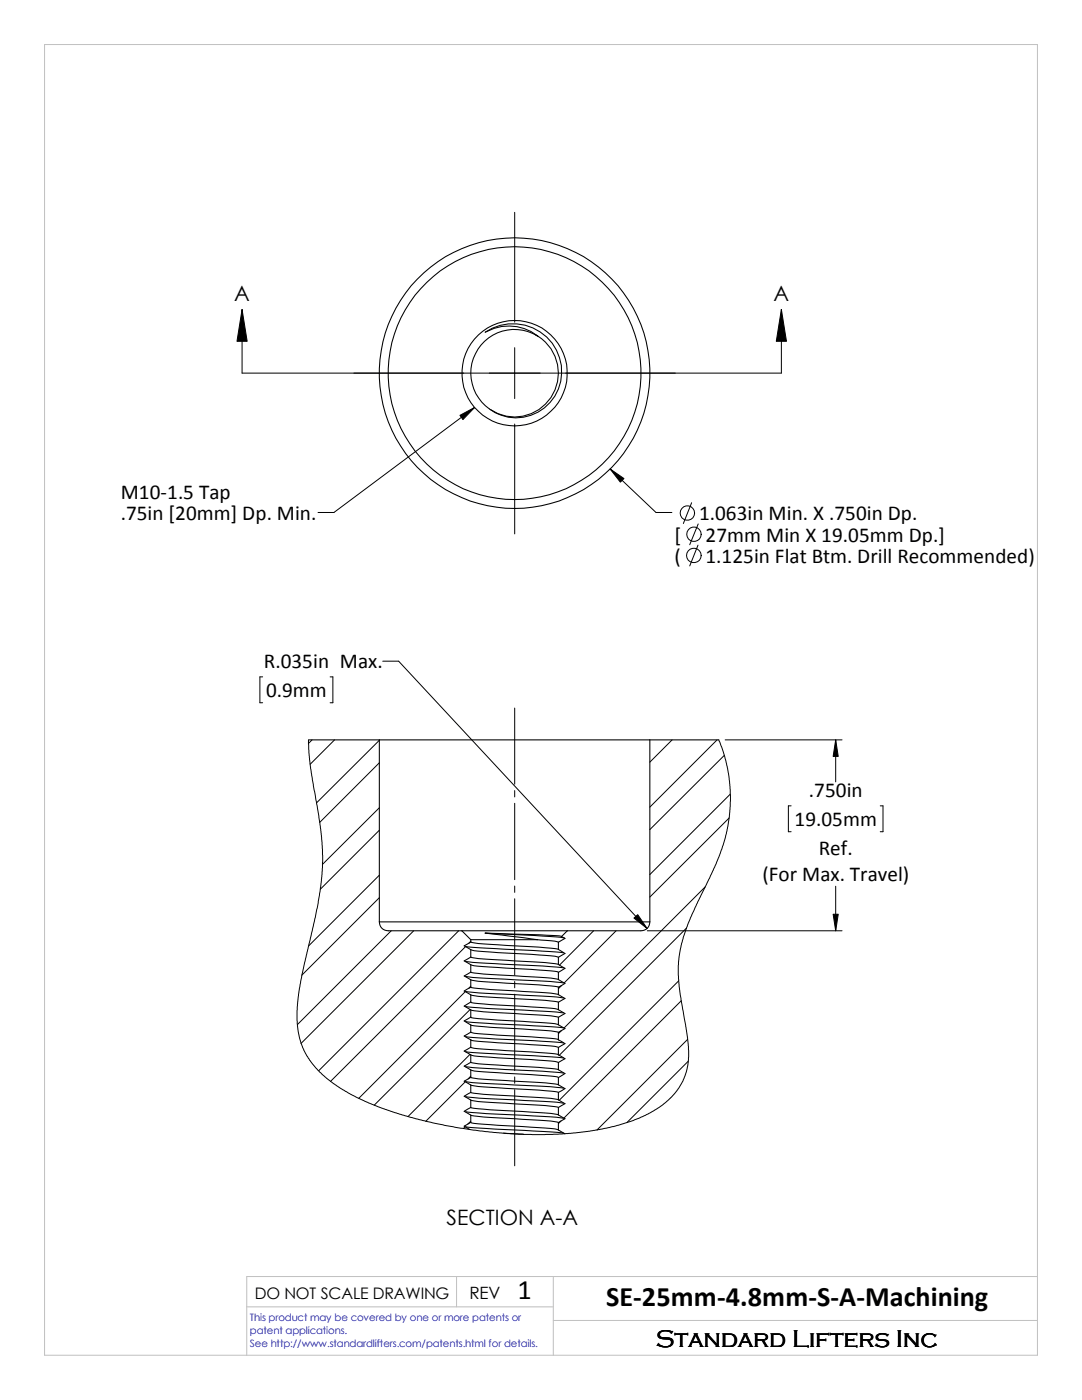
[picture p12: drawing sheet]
<svg xmlns="http://www.w3.org/2000/svg" width="216mm" height="279mm" viewBox="0 0 216 279" stroke-linecap="round" stroke-linejoin="round" font-family="sans-serif">
<path d="M8.9 8.9h198.1v261.6h-198.1zM91.1 254.8v6M110.4 254.8v15.7M207 254.8h-157.8v15.7M49.2 260.8h61.2M110.4 263.5h96.6" fill="none" stroke="#c0c0c0" stroke-width=".2"/>
<g fill="none" stroke="#000" stroke-width=".2">
<path d="M102.7 42.4v21.9M48.3 61.8l1 6.3h-2zM48.3 61.8v12.7h107.6v-12.7M102.7 69.4v10.1M155.9 61.8l1 6.3h-2zM91.8 82.9l2.9-1.6-2.3 2.4zM94.7 81.3l-28.1 21h-3.1M102.7 84.6v22M121.8 93.6l2.7 1.9-.7 .7zM121.8 93.6l9.1 8.7h3.2M138 100.3l-1.6 4.2M139.3 108.8l-1.7 4.1"/>
<path d="M139.3 104.6l-1.7 4.1M52.4 135.1h-.5v5.2h.5M65.9 135.1h.5v5.2h-.5M76.4 132h3.1l49.6 53.3M61.6 147.7v2.6l.4 3.1 2 12.2 .3 3.9 .1 2.5-.3 3.8-.6 4.4-3.3 14.6-.8 5.6-.1 3.3 .2 2.1 .6 2.4 1.2 2.6 1.1 1.5 1.8 2 3.4 2.7 3.7 2.1 5.6 2.3 6 1.9 7.8 1.7 7.9 1 7.6 .4 5.9-.1 5.5-.5 4.8-1 4-1.2 3-1.3 2.9-1.9 2.2-2 1-1.3 .8-1.5 .6-1.6 .3-1.4 .2-3-.3-3.1-1.4-8-.3-2.6-.1-3.2 .4-3.1 .6-2.4 1-3 1.9-4.2 3.4-7 1.1-2.7 1.2-4 .6-3.4 .3-4.2-.3-3.8-.8-3.8-1.3-3.4M62.3 147.7l-.7 .7M66.8 147.7l-4.9 4.8M75.7 147.7l-12.5 12.5M75.7 152.2l-11.9 11.9M102.7 141.3v15.2M102.7 157.8v1.2M134.1 147.7l-4.4 4.4"/>
<path d="M143.1 147.7l-13.4 13.4M144.5 150.7l-14.8 14.9M144.7 147.7h23.3M145.7 158.5l-16 16M166.8 147.7l.5 3.3h-1.1zM166.8 147.7v8.3M75.7 161.2l-11.4 11.3M75.7 174.7l-14.1 14.1M75.7 165.7l-11.8 11.8M75.7 179.2l-15.5 15.4M102.7 160.3v15.3M102.7 176.8v1.3"/>
<path d="M102.7 179.4v15.2M140.7 177l-28.1 28.1M145.5 163.2l-15.8 15.8M157.9 160.8h-.6v5.2h.6M166.8 176.9v8.9M175.6 160.8h.6v5.2h-.6M78.1 185.8l-18.7 18.7M82.5 185.8l-22.4 22.4M91.5 185.8l-27.9 27.9M92.8 197.9l-21.2 21.3M92.9 188.9l-26.9 26.9M93.9 196.8l-.4 .5"/>
<path d="M93.9 187.8l-.3 .5M102.7 195.9v1.2M102.7 198.4v15.3M112.1 196.7l-.7 .6M118.4 185.8l-6.8 6.8M122.9 185.8l-10.3 10.4M126.5 183.2l.8-.7 1.8 2.8zM129.2 185.8h38.8M135.4 195.7l-23.8 23.9M135.9 199.7l-23.4 23.4M137 185.2l-25.4 25.4M166.2 182.5h1.1l-.5 3.3z"/>
<path d="M92.8 215.9l-7.8 7.9M93.8 210.4l-12.4 12.4M93.8 201.5l-19.1 19.1M93.9 214.8l-.5 .5M102.7 214.9v1.3M102.7 217.5v15.2M112 205.7l-.6 .6M137.2 207.4l-18.1 18.1M137.3 211.8l-12.2 12.2M92.8 224.9l-.3 .3M93.9 223.8l-.6 .5M111.9 223.7l-.5 .5"/>
<circle cx="137.2" cy="102.4" r="1.44"/>
<circle cx="138.5" cy="110.8" r="1.45"/>
<circle cx="138.5" cy="106.6" r="1.44"/>
</g>
<g fill="none" stroke="#000" stroke-width=".21">
<path d="M96.8 66.3a9.6 9.6 0 0 1 12.6 1.3 9.6 9.6 0 0 1 .4 12.7 8.9 8.9 0 0 1-12.9 .7 8.9 8.9 0 0 1-.2-12.9 8.8 8.8 0 0 1 10.5-1.1 9.3 9.3 0 0 0-10.4-.7zM106.8 66.8l.6 .4M107.2 67a8.7 8.7 0 0 1 2.9 12.1 8.7 8.7 0 0 1-12.2 2.6M61.6 147.7h81.8M75.7 147.7v36.3M129.7 147.7v36.3M75.7 184a1.74 1.74 0 0 0 1.8 1.8h50.4a1.74 1.74 0 0 0 1.8-1.8M75.7 184h54M92.2 185.8l1.7 1.7M92.9 188.9l19.5 1.3M92.9 191.9l15.4 .9 4.1 .4M92.9 194.9l2.7 .3 14.2 .7 2.6 .3"/>
<path d="M92.9 197.9l2.7 .3 14.2 .7 2.6 .3M93.9 188a97.5 97.5 0 0 0 12.1 .9l3.9 .3 1.5 .3M93.9 191a97.5 97.5 0 0 0 12.1 .9l2.8 .2 2.6 .4M93.9 189.5a60.1 60.1 0 0 0 10.5 .9l5.5 .4 1.5 .3M93.9 194a48 48 0 0 0 8.8 .7 51.9 51.9 0 0 1 8.7 .8M93.9 192.5a51.9 51.9 0 0 0 8.8 .8 51.9 51.9 0 0 1 8.7 .8M93.9 197a79.7 79.7 0 0 0 10.5 .9l5.5 .3 1.5 .3M93.9 195.5a97.5 97.5 0 0 0 12.1 1l3.9 .3 1.5 .2M93.9 200a60.1 60.1 0 0 0 10.5 .8l5.5 .4 1.5 .3M93.9 198.5a97.5 97.5 0 0 0 12.1 1l2.8 .1 2.6 .4M93.9 188l-1.3 .8 1.3 .7M93.9 191l-1.3 .8 1.3 .7"/>
<path d="M93.9 194l-1.3 .8 1.3 .7M93.9 197l-1.3 .8 1.3 .7M93.9 200l-1.3 .8 1.3 .7M93.9 187.5h13.3M93.9 187.5v.5M93.9 189.5v1.5M93.9 192.5v1.5M93.9 195.5v1.5M93.9 198.5v1.5M96.8 186.2l10.4 1.3M96.8 186.2l11 .4 4.3 .3M96.8 186.2l5.9 .3a76.4 76.4 0 0 1 9.9 .7"/>
<path d="M107.2 187.5l3.5 .3 .7 .2M111.4 189.5l1.3 .8-1.3 .8M111.4 192.5l1.3 .8-1.3 .8M111.4 195.5l1.3 .8-1.3 .7M111.4 198.5l1.3 .8-1.3 .7M111.4 188v1.5M111.4 191.1v1.4M111.4 194.1v1.4M111.4 197v1.5M112.1 186.9l.6 .4-1.3 .7M113.2 185.8l-1.1 1.1M92.9 200.9l4.2 .4 12.7 .6 2.6 .2"/>
<path d="M92.9 203.9l19.5 1.2M92.9 206.9l19.5 1.3M92.9 209.9l19.5 1.3M92.9 212.9l15.4 .9 4.1 .4M92.9 215.9l2.7 .3 14.2 .7 2.6 .3M92.9 218.9l2.7 .3 14.2 .7 2.6 .3M93.9 203a60.1 60.1 0 0 0 10.5 .8l5.5 .4 1.5 .3M93.9 201.5a48 48 0 0 0 8.8 .8 51.9 51.9 0 0 1 8.7 .7M93.9 206a60.1 60.1 0 0 0 10.5 .8l5.5 .4 1.5 .3M93.9 204.6a73.6 73.6 0 0 0 10.5 .8l5.5 .3 1.5 .3M93.9 209a51.9 51.9 0 0 0 8.8 .8 51.9 51.9 0 0 1 8.7 .7M93.9 207.5a60.1 60.1 0 0 0 10.5 .9l5.5 .3 1.5 .3"/>
<path d="M93.9 212a97.5 97.5 0 0 0 12.1 .9l3.9 .3 1.5 .3M93.9 210.5a60.1 60.1 0 0 0 10.5 .9l5.5 .4 1.5 .2M93.9 215a97.5 97.5 0 0 0 12.1 .9l2.8 .2 2.6 .4M93.9 213.5a51.9 51.9 0 0 0 8.8 .8 51.9 51.9 0 0 1 8.7 .8M93.9 218a48 48 0 0 0 8.8 .7 51.9 51.9 0 0 1 8.7 .8M93.9 216.5a97.5 97.5 0 0 0 12.1 1l3.9 .3 1.5 .2M93.9 219.5a97.5 97.5 0 0 0 12.1 1l2.8 .1 2.6 .4M93.9 203l-1.3 .8 1.3 .8M93.9 206l-1.3 .8 1.3 .7M93.9 209l-1.3 .8 1.3 .7M93.9 212l-1.3 .8 1.3 .7M93.9 215l-1.3 .8 1.3 .7"/>
<path d="M93.9 218l-1.3 .8 1.3 .7M93.9 201.5v1.5M93.9 204.6v1.4M93.9 207.5v1.5M93.9 210.5v1.5M93.9 213.5v1.5M93.9 216.5v1.5M93.9 219.5v1.5M111.4 201.5l1.3 .8-1.3 .7M111.4 204.5l1.3 .8-1.3 .7M111.4 207.5l1.3 .8-1.3 .7M111.4 210.5l1.3 .8-1.3 .7"/>
<path d="M111.4 213.5l1.3 .7-1.3 .9M111.4 216.5l1.3 .8-1.3 .7M111.4 219.5l1.3 .8-1.3 .7M111.4 200v1.5M111.4 203v1.5M111.4 206v1.5M111.4 209v1.5M111.4 212v1.5M111.4 215.1v1.4M111.4 218v1.5M92.9 221.9l4.2 .4 12.7 .6 2.6 .3M92.9 224.9l19.5 1.2"/>
<path d="M93.9 221a73.6 73.6 0 0 0 10.5 .8l5.5 .4 1.5 .3M93.9 224a60.1 60.1 0 0 0 10.5 .8l5.5 .4 1.5 .3M93.9 222.5a48 48 0 0 0 8.8 .8 51.9 51.9 0 0 1 8.7 .7M93.9 221l-1.3 .8 1.3 .7M93.9 224l-1.3 .7 1.2 .7M93.9 222.5v1.5M100.5 226.1l4 .3M111.4 222.5l1.3 .8-1.3 .7M111.4 225.5l1.3 .8M111.4 221v1.5M111.4 224v1.5"/>
<circle cx="102.7" cy="74.5" r="10.5"/>
<circle cx="102.7" cy="74.5" r="25.2"/>
<circle cx="102.7" cy="74.5" r="27"/>
</g>
<path d="M48.3 61.8l1 6.3h-2zM155.9 61.8l1 6.3h-2zM91.8 82.9l2.9-1.6-2.3 2.4zM121.8 93.6l2.7 1.9-.7 .7zM166.8 147.7l.5 3.3h-1.1zM126.5 183.2l.8-.7 1.8 2.8zM166.2 182.5h1.1l-.5 3.3z" fill="#000"/>
<g font-size="5.6">
<text x="103.3" y="259.2">1</text>
<text x="120.9" y="260.6">SE-25mm-4.8mm-S-A-Machining</text>
</g>
<text font-size="4.9" x="130.9" y="268.7">Standard Lifters Inc</text>
<g font-size="4.2">
<text x="46.7" y="60.1">A</text>
<text x="154.3" y="60.1">A</text>
<text x="24.1" y="99.6">M10-1.5 Tap</text>
<text x="24.1" y="103.8">.75in [20mm] Dp. Min.</text>
<text x="139.5" y="103.8">1.063in Min. X .750in Dp.</text>
<text x="134.6" y="112.3">(</text>
<text x="134.6" y="108.1">[</text>
<text x="140.8" y="112.3">1.125in Flat Btm. Drill Recommended)</text>
<text x="140.8" y="108.1">27mm Min X 19.05mm Dp.]</text>
<text x="52.7" y="133.4">R.035in Max.</text>
<text x="53.1" y="139.1">0.9mm</text>
<text x="161.4" y="159.1">.750in</text>
<text x="158.5" y="164.8">19.05mm</text>
<text x="163.4" y="170.6">Ref.</text>
<text x="152.1" y="175.7">(For Max. Travel)</text>
<text x="89.1" y="244.5">SECTION A-A</text>
</g>
<text font-size="3.4" x="93.7" y="259.2">REV</text>
<text font-size="3.2" x="50.8" y="259.2">DO NOT SCALE DRAWING</text>
<g font-size="2" fill="#00f">
<text x="49.9" y="263.7">This product may be covered by one or more patents or</text>
<text x="49.9" y="266.2">patent applications.</text>
<text x="49.9" y="268.7">See http://www.standardlifters.com/patents.html for details.</text>
</g>
</svg>
